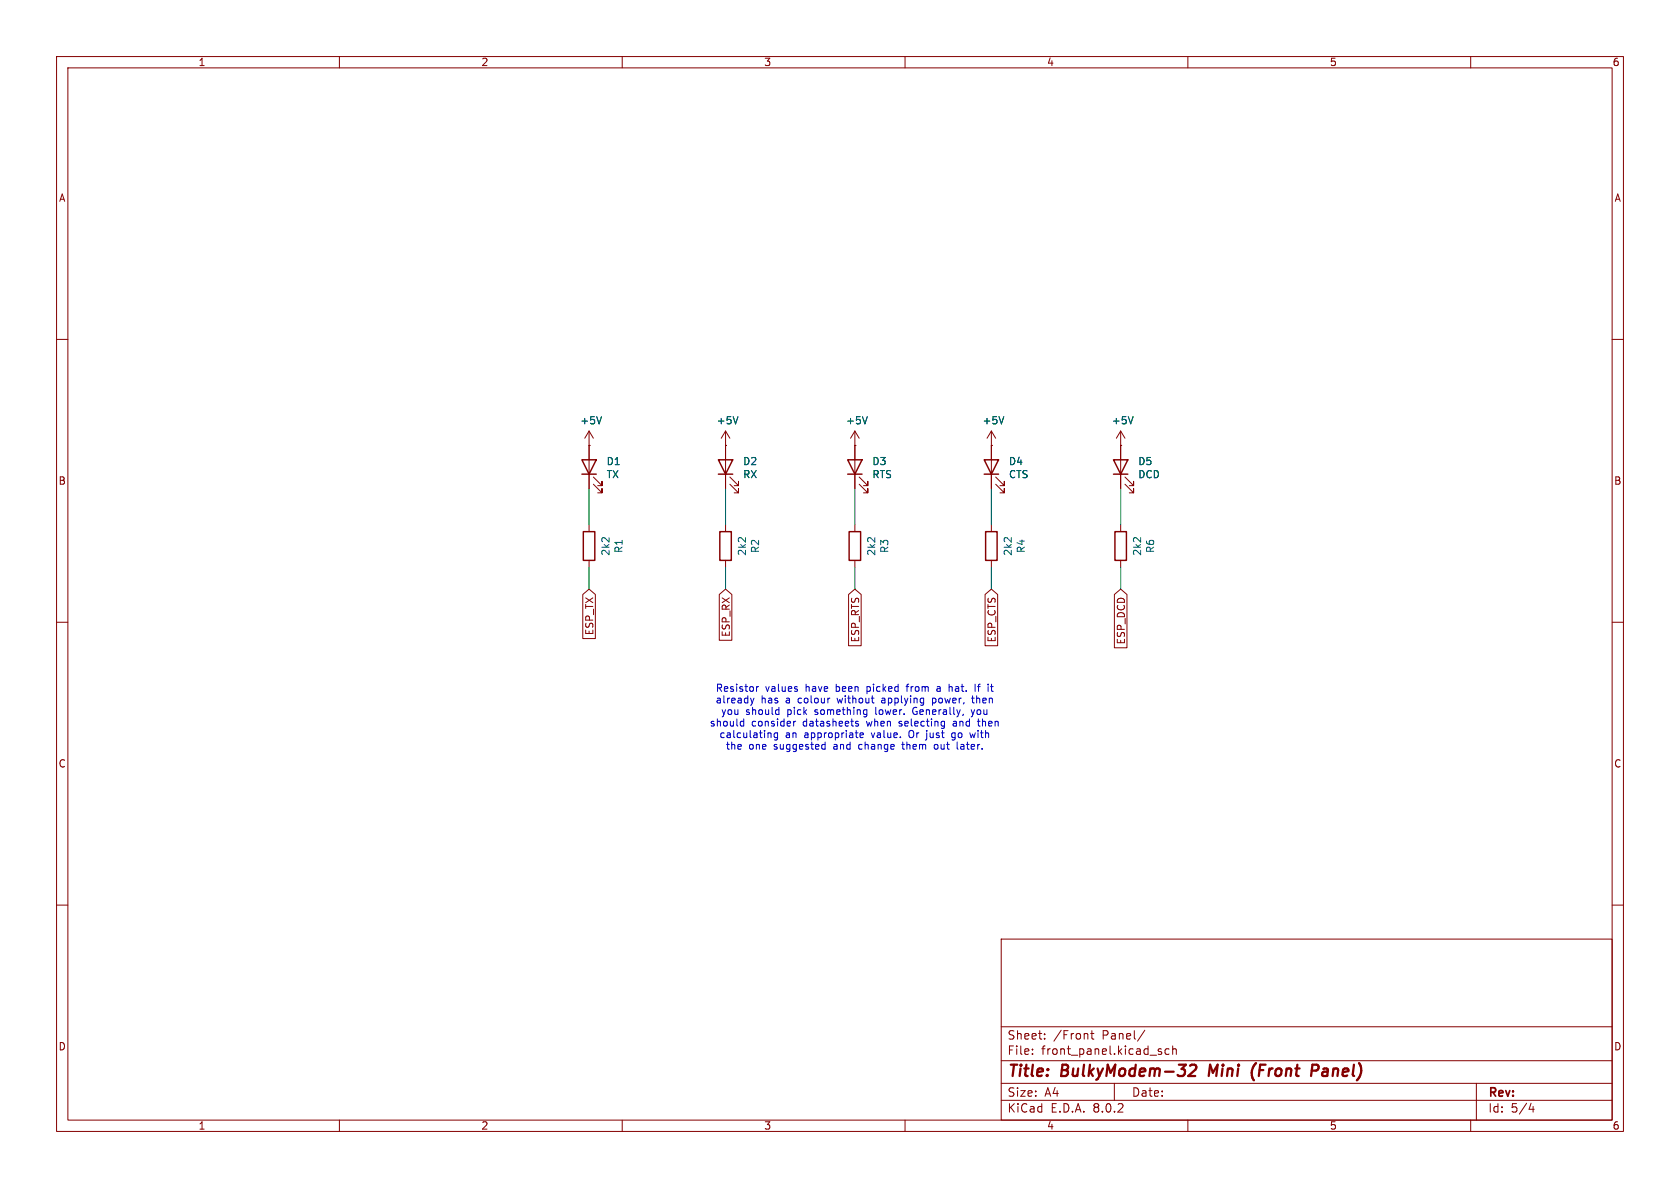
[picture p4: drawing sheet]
<svg xmlns="http://www.w3.org/2000/svg" width="297mm" height="210mm" viewBox="0 0 297 210" stroke-linecap="round" stroke-linejoin="round" font-family="sans-serif">
<g fill="none" stroke="#840000" stroke-width=".18">
<path d="M10 10h277v190h-277zM12 12h273v186h-273zM60 10v2M110 10v2M160 10v2M210 10v2M260 10v2M10 60h2M285 60h2M104.1 78.7h.1M104.1 76.2l-.7 1.3M104.1 76.2v10.2"/>
<path d="M104.1 76.2l.8 1.3M128.3 78.7h.1M128.3 76.2v10.2M128.3 76.2l-.8 1.3M128.3 76.2l.7 1.3M151.1 78.7h.1M151.1 76.2l-.7 1.3M151.1 76.2v10.2M151.1 76.2l.8 1.3M175.3 78.7h.1M175.3 76.2v10.2M175.3 76.2l-.8 1.3"/>
<path d="M175.3 76.2l.7 1.3M198.1 78.7h.1M198.1 76.2l-.7 1.3M198.1 76.2v10.2M198.1 76.2l.8 1.3M104.1 92.7v1.3M104.1 99.1v1.2M104.9 85.6l1.5 1.5v-.7v.7h-.7M104.9 84.3l1.5 1.6v-.8v.8h-.7M128.3 92.7v1.3M128.3 99.1v1.2M129 85.6l1.6 1.5v-.7v.7h-.8"/>
<path d="M129 84.3l1.6 1.6v-.8v.8h-.8M151.1 92.7v1.3M151.1 99.1v1.2M151.9 85.6l1.5 1.5v-.7v.7h-.7M151.9 84.3l1.5 1.6v-.8v.8h-.7M175.3 92.7v1.3M175.3 99.1v1.2M176 85.6l1.5 1.5v-.7v.7h-.7M176 84.3l1.5 1.6v-.8v.8h-.7M198.1 92.7v1.3M198.1 99.1v1.2M198.9 85.6l1.5 1.5v-.7v.7h-.8"/>
<path d="M198.9 84.3l1.5 1.6v-.8v.8h-.8M10 110h2M103 105.1l1.1-1 1.2 1v7.8h-2.3zM127.2 105.1l1.1-1 1.1 1v8.1h-2.2zM150 105.1l1.1-1 1.1 1v9.1h-2.2zM174.1 105.1l1.2-1 1.1 1v9.1h-2.3zM197 105.1l1.1-1 1.1 1v9.4h-2.2zM285 110h2M10 160h2M285 160h2M177 166h108v32h-108zM60 198v2"/>
<path d="M110 198v2M160 198v2M177 194.5h108M177 191.5h108M177 187.5h108M177 181.5h108M182.5 186.3v.1M182.5 185.5v.1M184.7 183.6v.1M184.7 182.8v.1M192.8 182.7h.6M193 182.2v1.3l.4 .2"/>
<path d="M197 191.5v3M202.4 182.1l-1.3 2M205 185.9l.3 .1 .1 .2-.2 .2h-.3M205 185.4l.3 .1M206.7 185.5l-.5-.1-.2 .3v.4l.1 .2h.6M207.3 185.5l.2-.1 .4 .1 .1 .9M207.3 184.9v1.5M210 198v2M260 198v2M261 191.5v6.5M270.7 195l-.4 1.1h.9M271 195.6v1"/>
</g>
<path d="M210.4 188.4l.3-.2h.5a.45 .45 0 0 1 .3 .6l-.2 .3-1.2 1.1h1.2M213.9 188.2l-.2 2M221.3 190.1l.4 .9M222.1 187.9l-.5 .6-.3 .8M232 188.2l1 .1a.58 .58 0 0 1-.3 1h-.8" fill="none" stroke="#840000" stroke-width=".4"/>
<g fill="none" stroke="#840000" stroke-width=".25">
<path d="M102.9 81.3h2.5l-1.3 2.5zM102.9 83.8h2.5M103.1 94h2.1v5.1h-2.1zM127 81.3h2.5l-1.2 2.5zM127 83.8h2.5M127.3 94h2v5.1h-2zM149.9 81.3h2.5l-1.3 2.5zM149.9 83.8h2.5M150.1 94h2v5.1h-2zM174 81.3h2.5l-1.2 2.5zM174 83.8h2.5M174.2 94h2.1v5.1h-2.1z"/>
<path d="M196.8 81.3h2.6l-1.3 2.5zM196.8 83.8h2.6M197.1 94h2v5.1h-2z"/>
</g>
<path d="M106.3 73.7l-.4 1.2M130.5 73.7l-.5 1.2M153.3 73.7l-.4 1.2M177.5 73.7l-.5 1.2M200.3 73.7l-.4 1.2" fill="none" stroke="#006464" stroke-width=".18"/>
<g fill="none" stroke="#0000c2" stroke-width=".18">
<path d="M131.1 127.5l.4 .1M131.5 127.1v1.3M131.5 128.3l-.4 .1M132.7 123.4l.3 .9M133 124.3l-.2 .3M133.3 123.4l-.3 .9M133.7 121.4v.8M134.1 121.4l-.4 .2M136 129.5l.3 .2v.7M137.3 125.5h.4M137.5 129.6l-.4-.1-.2 .3 .1 .5h.5M137.5 129.5v1.1l-.3 .2h-.3"/>
<path d="M137.7 125v1.3M137.7 126.2l-.4 .1M140.3 127.5v.9M140.4 127.6l-.1 .1M140.9 121.9v.3M145.9 131.2v1.2M145.9 132.4h-.4M151.3 127.7l.5 .4-.2 .3-.3-.1M151.3 127.6v.1M152 130l.6-.1v-.3l-.4-.1-.2 .2 .1 .6h.5M152.9 125.5h.3M153.2 126.2l-.3 .1"/>
<path d="M153.2 125.5v1l-.1 .2h-.3M156 123.8l-.2 .2 .2 .3M159.4 131.6h.5M159.6 131.2l.1 1.2M160.2 121.4h.5M160.4 121v1.2M161.4 125.3v.5l.2 .4M163.8 130.6l-.2 .2M164.9 123.4v1.3M164.9 124.2l.3 .1M165.2 123.4l-.3 .1M165.3 131.7l-.1 .5 .1 .2h.3"/>
<path d="M166 121.4h-.3M166.1 121.7h-.3l-.2 .2 .1 .3h.4M167 127.5v1l-.1 .2M167 128.3l-.1 .1M168 121.4l.3 .2M168.3 130.8h.3M168.7 127.9l-.2 .1 .2 .4M168.7 129.5l-.3 .1-.2 .2 .1 .5 .4 .1M169.2 131.2v1.1l.2 .1M171.4 129.5l.3 .9 .2-.6 .3 .6M171.7 125.5l.3 .8M171.8 123.4h.4"/>
<path d="M171.9 123v1.1l.3 .2M172 126.3l-.3 .4M172.3 125.5l-.3 .8M172.4 120.9v1.3M172.8 121.4h.5M173 127.1v1.1l.3 .2M173.2 120.9l-.2 .2v1.1M175.1 121.4h.5M175.3 120.9v1.1l.3 .2"/>
</g>
<path d="M104.1 86.4v6.3M128.3 86.4v6.3M151.1 86.4v6.3M175.3 86.4v6.3M198.1 86.4v6.3M104.1 100.3v3.8M128.3 100.3v3.8M151.1 100.3v3.8M175.3 100.3v3.8M198.1 100.3v3.8" fill="none" stroke="#009600" stroke-width=".18"/>
<g font-size="2.8" fill="#840000">
<text x="178" y="190.9">Title:</text>
<text x="187.7" y="190.9">BulkyModem-32</text>
<text x="214.6" y="190.9">Mini</text>
<text x="222.9" y="190.9">(Front</text>
<text x="234.2" y="190.9">Panel)</text>
</g>
<g font-size="2.1" fill="#840000">
<text x="178" y="184">Sheet:</text>
<text x="186.2" y="184">/Front</text>
<text x="194.9" y="184">Panel/</text>
<text x="178" y="186.7">File:</text>
<text x="184.1" y="186.7">front_panel.kicad_sch</text>
<text x="178" y="196.9">KiCad</text>
<text x="178" y="194.1">Size:</text>
<text x="184.7" y="194.1">A4</text>
<text x="185.7" y="196.9">E.D.A.</text>
<text x="193.3" y="196.9">8.0.2</text>
<text x="200" y="194.1">Date:</text>
<text x="263" y="194.3">Rev:</text>
<text x="263" y="196.9">Id:</text>
<text x="267.1" y="196.9">5/4</text>
</g>
<g font-size="1.8" fill="#840000">
<text x="35" y="11.9">1</text>
<text x="85" y="11.9">2</text>
<text x="135" y="11.9">3</text>
<text x="185" y="11.9">4</text>
<text x="235" y="11.9">5</text>
<text x="285" y="11.9">6</text>
<text x="10.3" y="35.9">A</text>
<text x="285.3" y="35.9">A</text>
<text x="10.3" y="85.9">B</text>
<text x="285.3" y="85.9">B</text>
<text x="105.1" y="112.4" transform="rotate(-90 105.1 112.4)">ESP_TX</text>
<text x="129.2" y="112.7" transform="rotate(-90 129.2 112.7)">ESP_RX</text>
<text x="152.1" y="113.7" transform="rotate(-90 152.1 113.7)">ESP_RTS</text>
<text x="176.2" y="113.7" transform="rotate(-90 176.2 113.7)">ESP_CTS</text>
<text x="199.1" y="114" transform="rotate(-90 199.1 114)">ESP_DCD</text>
<text x="10.3" y="135.9">C</text>
<text x="285.3" y="135.9">C</text>
<text x="10.3" y="185.9">D</text>
<text x="285.3" y="185.9">D</text>
<text x="35" y="199.9">1</text>
<text x="85" y="199.9">2</text>
<text x="135" y="199.9">3</text>
<text x="185" y="199.9">4</text>
<text x="235" y="199.9">5</text>
<text x="285" y="199.9">6</text>
</g>
<g font-size="1.8" fill="#006464">
<text x="102.5" y="75.2">+5V</text>
<text x="126.6" y="75.2">+5V</text>
<text x="149.5" y="75.2">+5V</text>
<text x="173.6" y="75.2">+5V</text>
<text x="196.5" y="75.2">+5V</text>
<text x="107.1" y="82.4">D1</text>
<text x="131.3" y="82.4">D2</text>
<text x="154.1" y="82.4">D3</text>
<text x="178.3" y="82.4">D4</text>
<text x="201.1" y="82.4">D5</text>
<text x="107.1" y="84.7">TX</text>
<text x="131.3" y="84.7">RX</text>
<text x="154.1" y="84.7">RTS</text>
<text x="178.3" y="84.7">CTS</text>
<text x="201.1" y="84.7">DCD</text>
<text x="107.9" y="98.3" transform="rotate(-90 107.9 98.3)">2k2</text>
<text x="110.3" y="97.9" transform="rotate(-90 110.3 97.9)">R1</text>
<text x="132.1" y="98.3" transform="rotate(-90 132.1 98.3)">2k2</text>
<text x="134.4" y="97.9" transform="rotate(-90 134.4 97.9)">R2</text>
<text x="154.9" y="98.3" transform="rotate(-90 154.9 98.3)">2k2</text>
<text x="157.3" y="97.9" transform="rotate(-90 157.3 97.9)">R3</text>
<text x="179.1" y="98.3" transform="rotate(-90 179.1 98.3)">2k2</text>
<text x="181.4" y="97.9" transform="rotate(-90 181.4 97.9)">R4</text>
<text x="201.9" y="98.3" transform="rotate(-90 201.9 98.3)">2k2</text>
<text x="204.2" y="97.9" transform="rotate(-90 204.2 97.9)">R6</text>
</g>
<g font-size="1.8" fill="#0000c2">
<text x="126.4" y="124.5">already</text>
<text x="126.4" y="122.5">Resistor</text>
<text x="134.5" y="124.5">has</text>
<text x="135.3" y="122.5">values</text>
<text x="139" y="124.5">a</text>
<text x="141.4" y="124.5">colour</text>
<text x="142.5" y="122.5">have</text>
<text x="148" y="122.5">been</text>
<text x="148.5" y="124.5">without</text>
<text x="153.7" y="122.5">picked</text>
<text x="156.5" y="124.5">applying</text>
<text x="161" y="122.5">from</text>
<text x="165.7" y="124.5">power,</text>
<text x="166.5" y="122.5">a</text>
<text x="168.8" y="122.5">hat.</text>
<text x="173" y="124.5">then</text>
<text x="173.6" y="122.5">If</text>
<text x="125.4" y="128.6">should</text>
<text x="127.1" y="130.7">calculating</text>
<text x="127.4" y="126.6">you</text>
<text x="131.8" y="126.6">should</text>
<text x="132.8" y="128.6">consider</text>
<text x="138.8" y="130.7">an</text>
<text x="139.3" y="126.6">pick</text>
<text x="142.1" y="128.6">datasheets</text>
<text x="142.3" y="130.7">appropriate</text>
<text x="144.3" y="126.6">something</text>
<text x="153.5" y="128.6">when</text>
<text x="154.4" y="130.7">value.</text>
<text x="155.2" y="126.6">lower.</text>
<text x="159.4" y="128.6">selecting</text>
<text x="161.2" y="130.7">Or</text>
<text x="162" y="126.6">Generally,</text>
<text x="164.4" y="130.7">just</text>
<text x="169.1" y="130.7">go</text>
<text x="169.2" y="128.6">and</text>
<text x="172.6" y="130.7">with</text>
<text x="172.6" y="126.6">you</text>
<text x="173.8" y="128.6">then</text>
<text x="128.2" y="132.7">the</text>
<text x="132.4" y="132.7">one</text>
<text x="136.9" y="132.7">suggested</text>
<text x="147.6" y="132.7">and</text>
<text x="152.3" y="132.7">change</text>
<text x="160.2" y="132.7">them</text>
<text x="166" y="132.7">out</text>
<text x="170.2" y="132.7">later.</text>
</g>
</svg>
